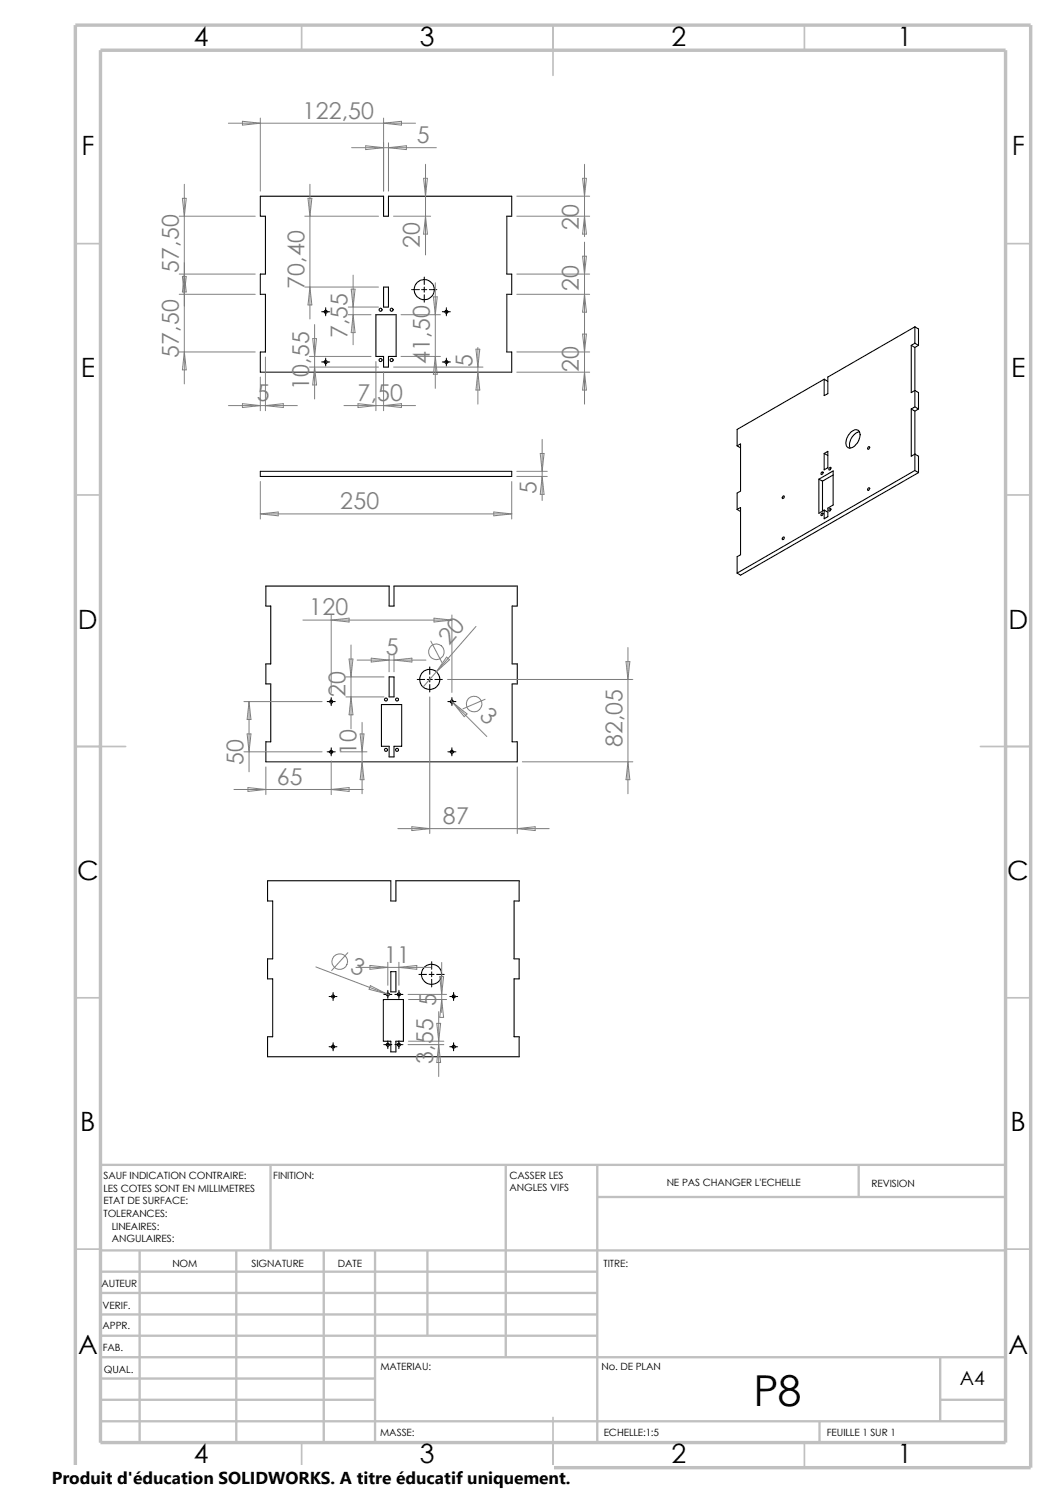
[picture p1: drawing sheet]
<svg xmlns="http://www.w3.org/2000/svg" width="210mm" height="297mm" viewBox="0 0 210 297" stroke-linecap="round" stroke-linejoin="round" font-family="sans-serif">
<g fill="none" stroke="#c0c0c0" stroke-width=".34">
<path d="M60 5v5M110 5v10M160 5v5M15 48.5h5M200 48.5h5M15 98.5h5M200 98.5h5M15 148.5h10M195 148.5h10M15 198.5h5M200 198.5h5M15 248.5h5"/>
<path d="M200 248.5h5M60 287v5M110 282v10M160 287v5"/>
</g>
<g fill="none" stroke="#c0c0c0" stroke-width=".47">
<path d="M53.8 231.7v17.1M100.6 231.7v38.3M118.8 231.7v55.3M118.8 238.1h81.2M170.8 231.7v6.4M200 231.7h-180v55.3M20 257.2h98.8M20 253h98.8M20 248.8h180M27.8 248.8v38.2M47 248.8v38.2M64.4 248.8v38.2"/>
<path d="M74.6 248.8v38.2M85 248.8v16.9M20 278.5h54.6M20 274.2h54.6M20 270h180M20 261.5h98.8M20 265.7h98.8M187 278.5h13M187 270v12.7M20 282.7h180M163 282.7v4.3"/>
</g>
<path d="M15 5h190v287h-190zM20 10h180v277h-180z" fill="none" stroke="#c0c0c0" stroke-width=".68" stroke-linecap="butt"/>
<g fill="none" stroke="#000" stroke-width=".21">
<path d="M51.8 39h24.5v4h1v-4h24.5v4h-1v11.5h1v4h-1v11.5h1v4h-50v-4h1v-11.5h-1v-4h1v-11.5h-1zM76.3 57.1h1v4h-1zM74.8 62.6h4v8.3h-1.5v2.1h-1v-2.1h-1.5zM163.9 75.4l-17.3 10v3.3M163.9 75.4l.7 .5M181.2 68.7v9.4l.7-.4 .8 .4v3.3M181.2 68.7l.7 .4M181.9 65l-17.3 10v3.3l-.7 .4v-3.3M181.9 65v3.3M181.9 69.1v11.8M181.9 68.3l-.7 .4M181.9 65l.8 .4v3.3"/>
<path d="M181.9 68.3l.8 .4M182.7 68.7l-.8 .4M51.8 93.8h50v1h-50zM146.6 88.7l.7-.4v9.4l-.7 .4v3.2M146.6 88.7l.7 .4M155.7 98.7l.2-.1a.28 .28 0 0 1 0 .4 .28 .28 0 0 1-.3 .1zM162.9 95.3l2.8-1.6v6.8l-1.1 .6v1.7l-.7 .4v-1.7M162.9 95.3v6.8l1-.6M162.9 95.3l.7 .4M163.4 93.9h.2a.28 .28 0 0 1 0 .3 .28 .28 0 0 1-.3 .1zM163.6 95.7v6M163.9 90.2l.7-.4v3.2l-.7 .5z"/>
<path d="M163.9 90.2l.7 .4M164.9 93.1l.2-.1a.28 .28 0 0 1 .1 .3 .28 .28 0 0 1-.4 .1zM165.7 94.5l-2.1 1.2M169.2 86a1.17 1.17 0 0 1 1.6-.3 2.52 2.52 0 0 1-.8 3 .96 .96 0 0 1-1.2 .4 .96 .96 0 0 1-.6-1.1 3.4 3.4 0 0 1 1-2zM170.9 85.9a2.8 2.8 0 0 0-1.9 3.3M172.6 89l.2-.1a.26 .26 0 0 1 .1 .3 .26 .26 0 0 1-.3 .1zM172.6 97.2l.2-.2a.26 .26 0 0 1 .1 .4 .26 .26 0 0 1-.3 .1zM181.2 81.4v9.4l.7-.5 .8 .5v3.2M181.2 81.4l.7 .4M181.9 81.8v11.8M181.9 80.9l-.7 .5M181.9 93.6l-35.3 20.4"/>
<path d="M181.9 93.6l.8 .4M181.9 80.9l.8 .5M182.7 94l-35.4 20.4-.7-.4M182.7 81.4l-.8 .4M52.9 116.6h24.5v4h1v-4h24.5v4h-1v11.5h1v4h-1v11.5h1v4h-50v-4h.9v-11.5h-.9v-4h.9v-11.5h-.9zM146.6 101.3l.7-.3v9.4l-.7 .3v3.3M146.6 101.3l.7 .5M155.6 107l.3-.2a.28 .28 0 0 1 0 .4 .28 .28 0 0 1-.3 .1zM163.4 102.1l.2-.1a.26 .26 0 0 1 0 .4 .26 .26 0 0 1-.3 0zM163.9 101.5l.7 .4M164.9 101.3l.2-.2a.28 .28 0 0 1 .1 .4 .28 .28 0 0 1-.4 .1zM77.4 134.7h1v3.9h-1z"/>
<path d="M75.9 140.2h4v8.3h-1.5v2.1h-1v-2.1h-1.5zM53.2 175.2h24.5v4h1v-4h24.6v4h-1.1v11.6h1.1v3.9h-1.1v11.5h1.1v4h-50.1v-4h1v-11.5h-1v-3.9h1v-11.6h-1zM76.2 198.8h4v8.3h-1.5v2.2h-1v-2.2h-1.5zM77.7 193.3h1v4h-1z"/>
<circle cx="84.4" cy="57.6" r="1.98"/>
<circle cx="64.8" cy="62" r=".3"/>
<circle cx="64.8" cy="72" r=".3"/>
<circle cx="75.7" cy="61.6" r=".3"/>
<circle cx="75.7" cy="71.6" r=".3"/>
<circle cx="77.9" cy="61.6" r=".3"/>
<circle cx="77.9" cy="71.6" r=".3"/>
<circle cx="88.8" cy="72" r=".29"/>
<circle cx="88.8" cy="62" r=".29"/>
<circle cx="65.9" cy="139.6" r=".3"/>
<circle cx="76.8" cy="139.2" r=".29"/>
<circle cx="79" cy="139.2" r=".29"/>
<circle cx="85.5" cy="135.2" r="2"/>
<circle cx="89.9" cy="139.6" r=".3"/>
<circle cx="65.9" cy="149.6" r=".3"/>
<circle cx="76.7" cy="149.2" r=".3"/>
<circle cx="78.9" cy="149.2" r=".3"/>
<circle cx="89.9" cy="149.6" r=".29"/>
<circle cx="66.2" cy="198.2" r=".31"/>
<circle cx="77.1" cy="197.8" r=".3"/>
<circle cx="79.3" cy="197.8" r=".3"/>
<circle cx="85.8" cy="193.8" r="2.01"/>
<circle cx="90.2" cy="198.2" r=".32"/>
<circle cx="66.2" cy="208.2" r=".31"/>
<circle cx="77.1" cy="207.8" r=".29"/>
<circle cx="79.3" cy="207.8" r=".29"/>
<circle cx="90.2" cy="208.2" r=".32"/>
</g>
<g fill="none" stroke="#000" stroke-width=".2">
<path d="M81.9 57.6h1.5M83.9 57.6h1M84.4 55.1v1.5M84.4 57.1v1M84.4 58.6v1.5M85.4 57.6h1.5M64 72h1.6M64 62h1.6M64.8 61.2v1.6M64.8 71.2v1.6M88 72h1.6M88 62h1.6"/>
<path d="M88.8 61.2v1.6M88.8 71.2v1.6M65.1 139.6h1.6M65.9 138.8v1.6M83 135.2h1.5M85 135.2h1M85.5 132.7v1.5M85.5 134.7v1M85.5 136.1v1.6M86.5 135.2h1.5M89.1 139.6h1.6M89.9 138.8v1.6"/>
<path d="M65.1 149.6h1.6M65.9 148.8v1.6M89.1 149.6h1.6M89.9 148.8v1.6M65.4 198.2h1.6M66.3 197.4v1.7M76.3 197.8h1.6M77.1 197v1.6M78.5 197.8h1.6M79.3 197v1.6M83.3 193.8h1.5M85.3 193.8h1"/>
<path d="M85.9 191.3v1.5M85.9 193.3v1M85.9 194.8v1.5M86.8 193.8h1.5M89.5 198.2h1.5M90.2 197.4v1.7M65.4 208.2h1.6M66.3 207.4v1.6M76.3 207.8h1.6M77.1 207.1v1.5M78.5 207.8h1.6M79.3 207.1v1.5"/>
<path d="M89.5 208.2h1.5M90.2 207.4v1.6"/>
</g>
<g fill="none" stroke="#808080" stroke-width=".2">
<path d="M36.3 39.5h.7l-.3 3.5zM36.7 36.7v39.7M45.4 24.5h37.2M48.2 24.1l3.6 .4-3.6 .4zM51.8 23.5v14.5M61.3 39.5h.7l-.4 3.5zM61.6 36.7v26.8M69.9 29.4h16.9M72.7 29l3.6 .4-3.6 .4zM76.3 24.5l3.5-.4v.8zM76.3 23.5v14.5M77.3 28.4v9.6"/>
<path d="M77.3 29.4l3.5-.4v.8zM84.2 35.5h.8l-.4 3.5zM84.6 32.7v18M102.8 39h14.5M115.9 35.5h.7l-.4 3.5zM116.2 32.7v14.4M35.6 43h15.2M35.6 54.5h15.2M35.6 58.5h15.2M36.3 55h.7l-.3 3.5zM36.7 54.5l.3 3.6h-.7zM60.6 43h14.7"/>
<path d="M60.6 57.1h14.7M61.6 57.1l.4 3.6h-.7zM69.8 57.5h.8l-.4 3.6zM70.2 54.7v13.9M78.3 43h7.3M84.6 43l.4 3.6h-.8zM86.2 59.1h.8l-.4 3.5zM86.6 56.3v21M102.8 43h14.5M102.8 54.5h14.5M102.8 58.5h14.5M115.9 51h.7l-.4 3.5z"/>
<path d="M116.2 43l.4 3.6h-.7zM116.2 48.2v32.2M116.2 58.5l.4 3.6h-.7zM35.6 70h15.2M36.7 70l.3 3.6h-.7zM51.8 75v6.7M52.8 71v10.7M61.6 70.9h12.2M61.6 73h13.7M62.2 67.4h.7l-.3 3.5zM62.6 73l.3 3.6h-.7zM62.6 64.6v14.8"/>
<path d="M69.3 62.6h4.5M69.3 61.1h6M70.2 62.6l.4 3.6h-.8zM74.8 71.9v9.8M76.3 74v7.7M78.3 73h17.8M79.8 70.9h7.8M79.8 62.6h7.8M86.6 70.9l.4 3.6h-.8zM94.7 69.5h.7l-.4 3.5zM95 74l.4 3.6h-.7zM95 69.1v11.3"/>
<path d="M102.8 74h14.5M102.8 70h14.5M115.9 66.5h.7l-.4 3.5zM116.2 74l.4 3.6h-.7zM45.4 80.7h13.7M48.2 80.3l3.6 .4-3.6 .4zM51.8 95.8v7.5M52.8 80.7l3.5-.4v.8zM68.4 80.7h14.2M71.2 80.3l3.6 .4-3.6 .4zM76.3 80.7l3.5-.4v.8zM101.8 95.8v7.5"/>
<path d="M102.8 93.8h6M102.8 94.8h6M107.4 90.2h.8l-.4 3.6zM107.8 87.4v12.2M107.8 94.8l.4 3.5h-.8zM51.8 102.2l3.5-.3v.7zM51.8 102.2h50M98.2 101.9l3.6 .3-3.6 .4zM48.5 139.6h15.6M49.5 139.6v13.9M49.5 139.6l.4 3.5h-.8zM60.2 123.4h29.7"/>
<path d="M65.9 122.3v15.5M65.9 123.4l3.5-.4v.7zM68.8 134.7h7.6M68.8 138.6h7.6M69.4 131.1h.8l-.4 3.6zM69.8 138.6l.4 3.6h-.8zM69.8 128.3v16.7M71 131.3h13.7M73.8 130.9l3.6 .4-3.6 .4zM77.4 130.3v3.3M78.4 131.3l3.5-.4v.8zM78.4 130.3v3.3"/>
<path d="M85.5 138.6v27.2M85.7 127.6l2.2 4.2M86.3 123l3.6 .4-3.6 .3zM88.8 130.7l.6 .5-2.6 2.4zM89 135.2h36.9M89.7 139.4l.4 .4M89.9 122.3v15.5M90.1 139.8l2.8 2.2-.6 .6zM90.1 139.8l6.7 6.7M94.7 124.6l-10.5 12.1M96.5 139.1l-4.4 1.9M124.5 131.6h.8l-.4 3.6z"/>
<path d="M124.9 128.8v29.1M46.5 157.1h25.7M48.5 149.6h15.6M49.1 146h.8l-.4 3.6zM49.3 156.7l3.6 .4-3.6 .3zM52.9 152.6v5.5M65.9 151.4v6.7M65.9 157.1l3.5-.4v.7zM67.6 149.6h5.4M71.6 146h.8l-.4 3.6zM72 143.7v14.2M72 151.6l.4 3.5h-.8z"/>
<path d="M102.9 152.6v13.2M103.9 151.6h22M124.9 151.6l.4 3.5h-.8zM79.1 164.8h30.1M81.9 164.5l3.6 .3-3.6 .4zM102.9 164.8l3.5-.3v.7zM62.8 192.4l14 5.3M69.2 189.5l-3.2 3.6M70.8 192.4h14.9M73.6 192.1l3.5 .3-3.5 .4zM73.7 196.1l3.1 1.6-3.4-.9zM76.8 197.7l.6 .3"/>
<path d="M77.1 191.4v4.6M79.3 192.4l3.6-.3v.7zM79.3 191.4v4.6M81.2 197.8h7.6M81.2 198.8h7.6M87.5 194.3h.7l-.4 3.5zM87.8 191.5v9.9M87.8 198.8l.4 3.6h-.7zM81.2 207.8h7.1M81.2 207.1h7.1M86.9 203.6h.7l-.4 3.5zM87.2 207.8l.4 3.6h-.7z"/>
<path d="M87.2 201.3v12.9"/>
<circle cx="86.8" cy="129.7" r="1.56"/>
<circle cx="94.3" cy="140" r="1.55"/>
<circle cx="67.6" cy="191.3" r="1.54"/>
</g>
<path d="M10.3 291.5h99.8v5.5h-99.8z" fill="#fff"/>
<text font-size="8.5" x="149.9" y="279.7">P8</text>
<g font-size="5.3">
<text x="38.5" y="9.1">4</text>
<text x="83.5" y="9.1">3</text>
<text x="133.5" y="9.1">2</text>
<text x="178.5" y="9.1">1</text>
<text x="16.2" y="30.8">F</text>
<text x="201.2" y="30.8">F</text>
<text x="16" y="75.1">E</text>
<text x="201.1" y="75.1">E</text>
<text x="15.5" y="125.1">D</text>
<text x="200.6" y="125.1">D</text>
<text x="15.3" y="175.1">C</text>
<text x="200.3" y="175.1">C</text>
<text x="16" y="225.1">B</text>
<text x="201" y="225.1">B</text>
<text x="15.5" y="269.3">A</text>
<text x="200.5" y="269.3">A</text>
<text x="38.5" y="291.1">4</text>
<text x="83.5" y="291.1">3</text>
<text x="133.5" y="291.1">2</text>
<text x="178.5" y="291.1">1</text>
</g>
<g font-size="4.6" fill="#808080">
<text x="60.2" y="23.6">122,50</text>
<text x="82.9" y="28.4">5</text>
<text x="115.1" y="45.8" transform="rotate(-90 115.1 45.8)">20</text>
<text x="83.5" y="49.4" transform="rotate(-90 83.5 49.4)">20</text>
<text x="35.6" y="54.3" transform="rotate(-90 35.6 54.3)">57,50</text>
<text x="60.5" y="57.4" transform="rotate(-90 60.5 57.4)">70,40</text>
<text x="115.1" y="58" transform="rotate(-90 115.1 58)">20</text>
<text x="35.6" y="71.2" transform="rotate(-90 35.6 71.2)">57,50</text>
<text x="69.1" y="67.3" transform="rotate(-90 69.1 67.3)">7,55</text>
<text x="61.5" y="77.5" transform="rotate(-90 61.5 77.5)">10,55</text>
<text x="85.5" y="72.4" transform="rotate(-90 85.5 72.4)">41,50</text>
<text x="93.9" y="73" transform="rotate(-90 93.9 73)">5</text>
<text x="115.1" y="73.9" transform="rotate(-90 115.1 73.9)">20</text>
<text x="51.1" y="79.8">5</text>
<text x="71.1" y="79.8">7,50</text>
<text x="67.7" y="101.3">250</text>
<text x="106.7" y="98.3" transform="rotate(-90 106.7 98.3)">5</text>
<text x="61.5" y="122.4">120</text>
<text x="76.7" y="130.4">5</text>
<text x="89.3" y="128.6" transform="rotate(-49 89.3 128.6)">20</text>
<text x="68.7" y="138.7" transform="rotate(-90 68.7 138.7)">20</text>
<text x="95.2" y="142.7" transform="rotate(45 95.2 142.7)">3</text>
<text x="123.8" y="148.7" transform="rotate(-90 123.8 148.7)">82,05</text>
<text x="48.4" y="152.3" transform="rotate(-90 48.4 152.3)">50</text>
<text x="70.9" y="150.2" transform="rotate(-90 70.9 150.2)">10</text>
<text x="55" y="156.1">65</text>
<text x="88.1" y="163.9">87</text>
<text x="76.4" y="191.5">11</text>
<text x="69.5" y="193.3" transform="rotate(21 69.5 193.3)">3</text>
<text x="86.1" y="211.6" transform="rotate(-90 86.1 211.6)">3,55 5</text>
</g>
<text font-size="3.9" x="190.9" y="275.5">A4</text>
<text font-size="3.4" x="10.3" y="295.2">Produit d'éducation SOLIDWORKS. A titre éducatif uniquement.</text>
<g font-size="2">
<text x="20.6" y="234.6">SAUF INDICATION CONTRAIRE:</text>
<text x="20.6" y="237.1">LES COTES SONT EN MILLIMETRES</text>
<text x="20.6" y="239.6">ETAT DE SURFACE:</text>
<text x="54.4" y="234.6">FINITION:</text>
<text x="101.3" y="237">ANGLES VIFS</text>
<text x="101.3" y="234.5">CASSER LES</text>
<text x="132.6" y="236">NE PAS CHANGER L'ECHELLE</text>
<text x="173.3" y="236.2">REVISION</text>
<text x="20.6" y="242.1">TOLERANCES:</text>
<text x="22.2" y="244.6">LINEAIRES:</text>
<text x="22.2" y="247.1">ANGULAIRES:</text>
<text x="50" y="252">SIGNATURE</text>
<text x="67.2" y="252">DATE</text>
<text x="120" y="252">TITRE:</text>
<text x="20.2" y="256.1">AUTEUR</text>
<text x="34.3" y="252.1">NOM</text>
<text x="20.4" y="260.4">VERIF.</text>
<text x="20.4" y="264.5">APPR.</text>
<text x="20.4" y="268.8">FAB.</text>
<text x="20.7" y="273.2">QUAL.</text>
<text x="75.6" y="272.5">MATERIAU:</text>
<text x="119.6" y="272.5">No. DE PLAN</text>
<text x="75.6" y="285.6">MASSE:</text>
<text x="120.1" y="285.6">ECHELLE:1:5</text>
<text x="164.5" y="285.6">FEUILLE 1 SUR 1</text>
</g>
</svg>
